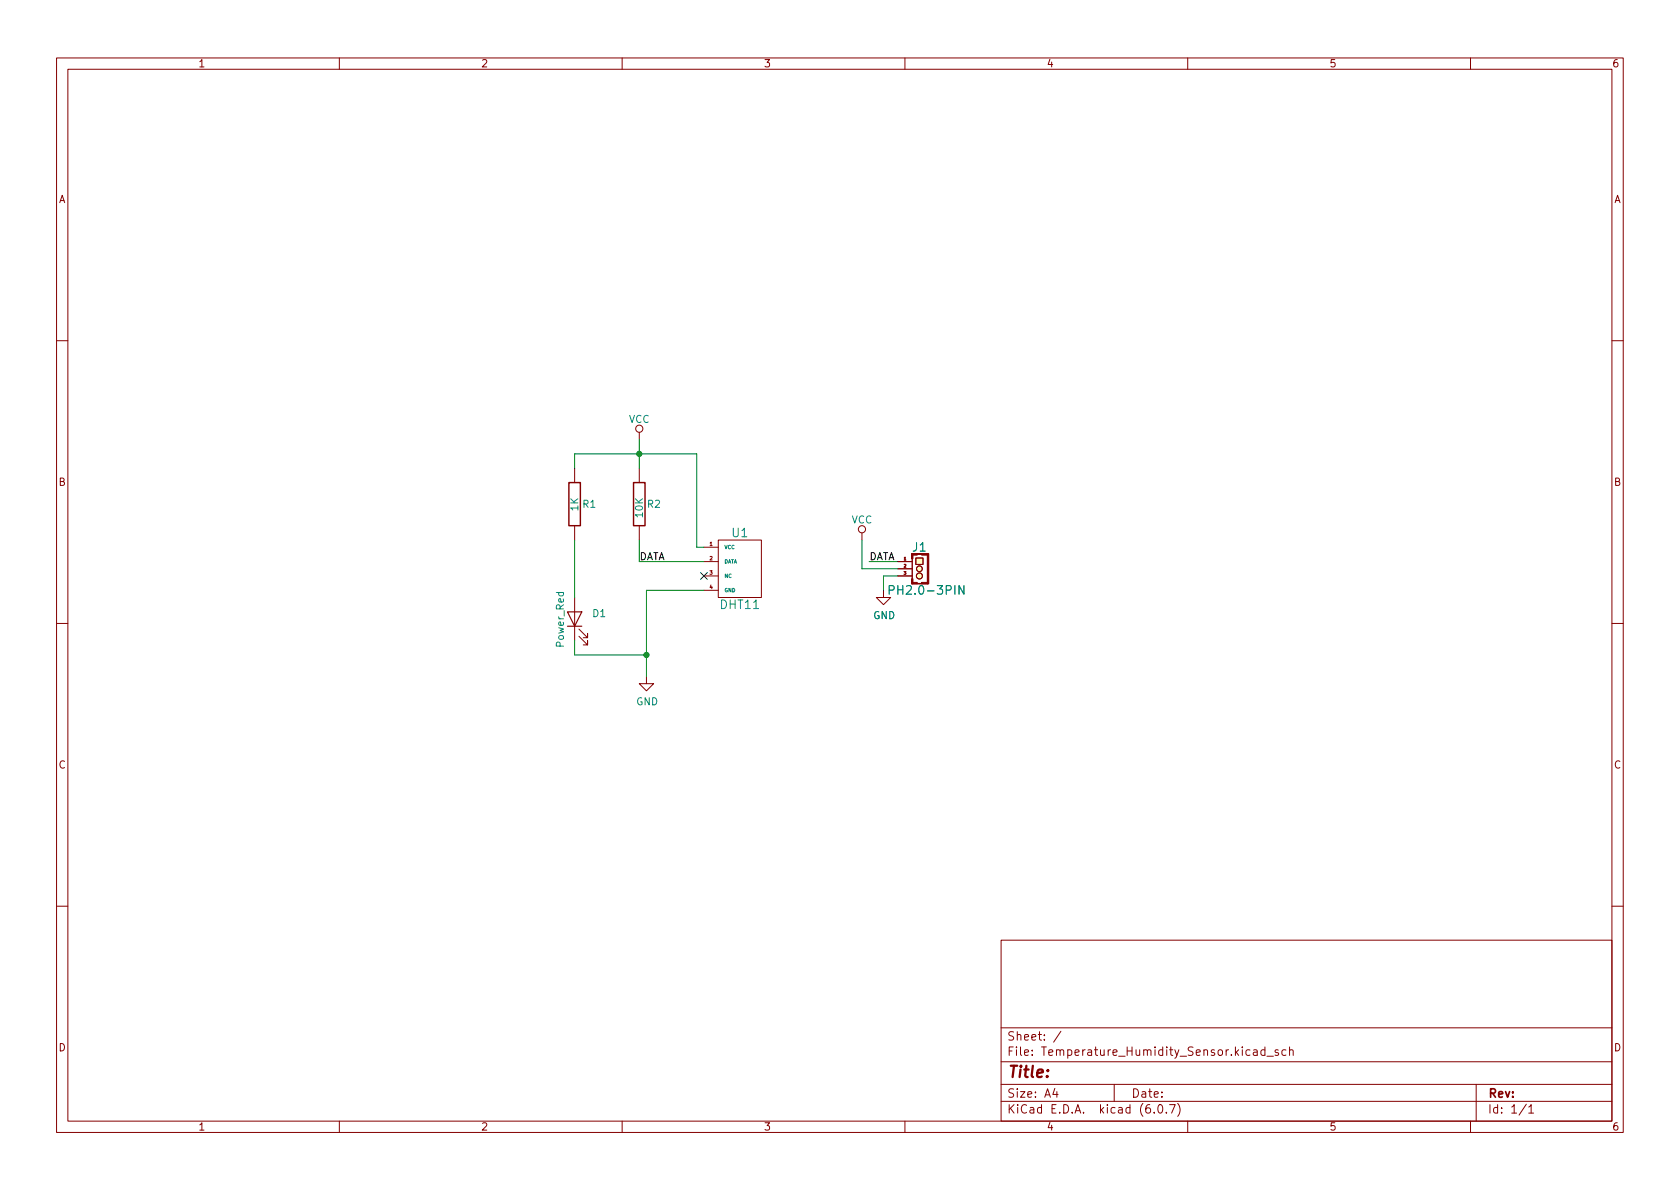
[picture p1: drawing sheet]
<svg xmlns="http://www.w3.org/2000/svg" width="297mm" height="210mm" viewBox="0 0 297 210" stroke-linecap="round" stroke-linejoin="round" font-family="sans-serif">
<g fill="none" stroke="#840000" stroke-width=".18">
<path d="M10 10.2h277v190.1h-277zM12 12.2h273v186.1h-273zM60 10.2v2M110 10.2v2M160 10.2v2M210 10.2v2M260 10.2v2M10 60.2h2M113 76.4v1.3M285 60.2h2M101.6 82.8v2.5M101.6 93v2.5"/>
<path d="M113 82.8v2.5M113 93v2.5M124.5 96.8h2.5M124.5 99.3h2.5M127 95.5h7.6v10.2h-7.6zM152.4 94.2v1.3M158.7 99.3h2.6M161.3 97.9h2.8v5.3h-2.8zM161.3 98.8v3.6M161.9 98.7h1.3v1.1h-1.3zM10 110.2h2M101.6 105.7v7.6"/>
<path d="M102.4 112.5l1.5 1.5v-.7v.7h-.8M102.4 111.2l1.5 1.6v-.8v.8h-.8M114.3 119.6v1.3h1.3l-1.3 1.3-1.3-1.3h1.3M124.5 101.8h2.5M124.5 104.4h2.5M156.2 104.4v1.3h1.3l-1.3 1.2-1.3-1.2h1.3M158.7 101.8h2.6M158.7 100.6h2.6M285 110.2h2M10 160.2h2M177 166.3h108v32h-108zM285 160.2h2"/>
<path d="M60 198.3v2M110 198.3v2M160 198.3v2M177 194.8h108M177 191.8h108M177 187.8h108M177 181.8h108M186.5 192.5l-.4 1h1M186.9 193v1M187.6 182.4l-1.3 1.9M197 191.8v3M204.1 196.7v.1"/>
<path d="M204.9 195.4l.2-.1a.81 .81 0 0 1 .6 .7 .81 .81 0 0 1-.3 .8h-.2a.81 .81 0 0 1-.6-.6 .81 .81 0 0 1 .3-.8zM206.2 196.7v.1M206.8 195.3h1l-.7 1.5M208.2 195.1a1.72 1.72 0 0 1 0 2.3M210 198.3v2M221.6 185.7h.6l.1 .9M222.3 186l-.5 .1a.29 .29 0 0 0-.2 .2 .29 .29 0 0 0 .2 .3h.5M223.6 185.7l-.4-.1-.3 .3v.4l.2 .3h.5M223.6 185.1v1.5M224 186.8h1.1M226 185.7l-.4-.1-.2 .2 .1 .3 .5 .1v.4h-.6M227.4 185.7l-.5-.1-.3 .3v.4l.2 .3h.6"/>
<path d="M228 185.8l.2-.2 .4 .1v.9M228 185.1v1.5M260 198.3v2M261 191.8v6.5M269.9 195.3l-1.3 1.9M270.3 195.8l.4-.5v1.5M270.3 196.8h.9"/>
<circle cx="113" cy="75.8" r=".63"/>
<circle cx="152.4" cy="93.6" r=".63"/>
<circle cx="162.6" cy="101.8" r=".53"/>
<circle cx="162.6" cy="100.6" r=".51"/>
</g>
<path d="M100.6 85.3h2v7.7h-2zM112 85.3h2v7.7h-2z" fill="none" stroke="#840000" stroke-width=".25"/>
<path d="M100.3 108.2h2.6l-1.3 2.5zM100.3 110.7h2.6" fill="none" stroke="#840000" stroke-width=".2"/>
<g fill="#ffffc2" stroke="#ffffc2" stroke-width=".18">
<path d="M161.9 98.7h1.3v1.1h-1.3z"/>
<circle cx="162.6" cy="101.8" r=".53"/>
<circle cx="162.6" cy="100.6" r=".51"/>
</g>
<g fill="#840000" stroke="#840000" stroke-width=".18">
<path d="M164 97.9h.2v5.3h-.2z"/>
<path d="M162.9 97.9h1.2v.3h-1.2z"/>
<path d="M161.2 102.4h.2v.8h-.2z"/>
<path d="M161.2 97.9h.2v.9h-.2z"/>
</g>
<path d="M157.2 104.4l.8-.1 .1-.2-.1-.4-.2-.1h-.6v1.5M170.4 103.6v1.5l-.8-1.5v1.5" fill="none" stroke="#008484" stroke-width=".18"/>
<path d="M113 77.7v5.1M101.6 82.8v-2.5h21.6v16.5h1.3M101.6 95.5v10.2M113 95.5v3.8h11.5M152.4 95.5v5.1h6.3M153.7 99.3h5M101.6 113.3v2.5h12.7M124.5 104.4h-10.2v15.2M158.7 101.8h-2.5v2.6" fill="none" stroke="#008400" stroke-width=".18"/>
<path d="M123.9 101.2l1.2 1.3M125.1 101.2l-1.2 1.3" fill="none" stroke="#000084" stroke-width=".18"/>
<g fill="#008400" stroke="#008400" stroke-width=".18">
<circle cx="114.3" cy="115.8" r=".46"/>
<circle cx="113" cy="80.3" r=".46"/>
</g>
<text font-size="2.8" fill="#840000" x="178" y="190.6">Title:</text>
<g font-size="2.1" fill="#008484">
<text x="129.5" y="95">U1</text>
<text x="161.4" y="97.5">J1</text>
<text x="127.4" y="107.7">DHT11</text>
<text x="158.2" y="105.2">PH2.0-3PIN</text>
</g>
<g font-size="2.1" fill="#840000">
<text x="178" y="184">Sheet: /</text>
<text x="178" y="186.7">File: Temperature_Humidity_Sensor.kicad_sch</text>
<text x="178" y="196.9">KiCad E.D.A. kicad (6.0.7)</text>
<text x="178" y="194.1">Size: A4</text>
<text x="200" y="194.1">Date:</text>
<text x="263" y="194.1">Rev:</text>
<text x="263" y="196.9">Id: 1/1</text>
</g>
<g font-size="1.8" fill="#840000">
<text x="35" y="11.9">1</text>
<text x="85" y="11.9">2</text>
<text x="135" y="11.9">3</text>
<text x="185" y="11.9">4</text>
<text x="235" y="11.9">5</text>
<text x="285" y="11.9">6</text>
<text x="10.3" y="35.9">A</text>
<text x="285.3" y="35.9">A</text>
<text x="10.3" y="85.9">B</text>
<text x="285.3" y="85.9">B</text>
<text x="10.3" y="135.9">C</text>
<text x="285.3" y="135.9">C</text>
<text x="10.3" y="185.9">D</text>
<text x="285.3" y="185.9">D</text>
<text x="35" y="199.9">1</text>
<text x="85" y="199.9">2</text>
<text x="135" y="199.9">3</text>
<text x="185" y="199.9">4</text>
<text x="235" y="199.9">5</text>
<text x="285" y="199.9">6</text>
</g>
<g font-size="1.8" fill="#008484">
<text x="111.2" y="74.8">VCC</text>
<text x="103.1" y="89.8">R1</text>
<text x="114.5" y="89.8">R2</text>
<text x="102.2" y="90.3" transform="rotate(-90 102.2 90.3)">1K</text>
<text x="113.7" y="91.4" transform="rotate(-90 113.7 91.4)">10K</text>
<text x="150.5" y="92.6">VCC</text>
<text x="104.8" y="109.1">D1</text>
<text x="154.4" y="109.5">GND</text>
<text x="99.7" y="114.3" transform="rotate(-90 99.7 114.3)">Power_Red</text>
<text x="112.5" y="124.7">GND</text>
</g>
<g font-size="1.8">
<text x="113" y="99">DATA</text>
<text x="153.7" y="99">DATA</text>
</g>
<g font-size=".9" fill="#840000">
<text x="125.5" y="96.5">1</text>
<text x="125.5" y="99.1">2</text>
<text x="125.5" y="101.6">3</text>
<text x="125.5" y="104.1">4</text>
</g>
<g font-size=".9" fill="#008484">
<text x="128" y="97.1">VCC</text>
<text x="128" y="99.6">DATA</text>
<text x="128" y="102.2">NC</text>
<text x="128" y="104.7">GND</text>
</g>
<g font-size=".7" fill="#840000">
<text x="159.8" y="99.1">1</text>
<text x="159.8" y="100.3">2</text>
<text x="159.8" y="101.6">3</text>
</g>
</svg>
